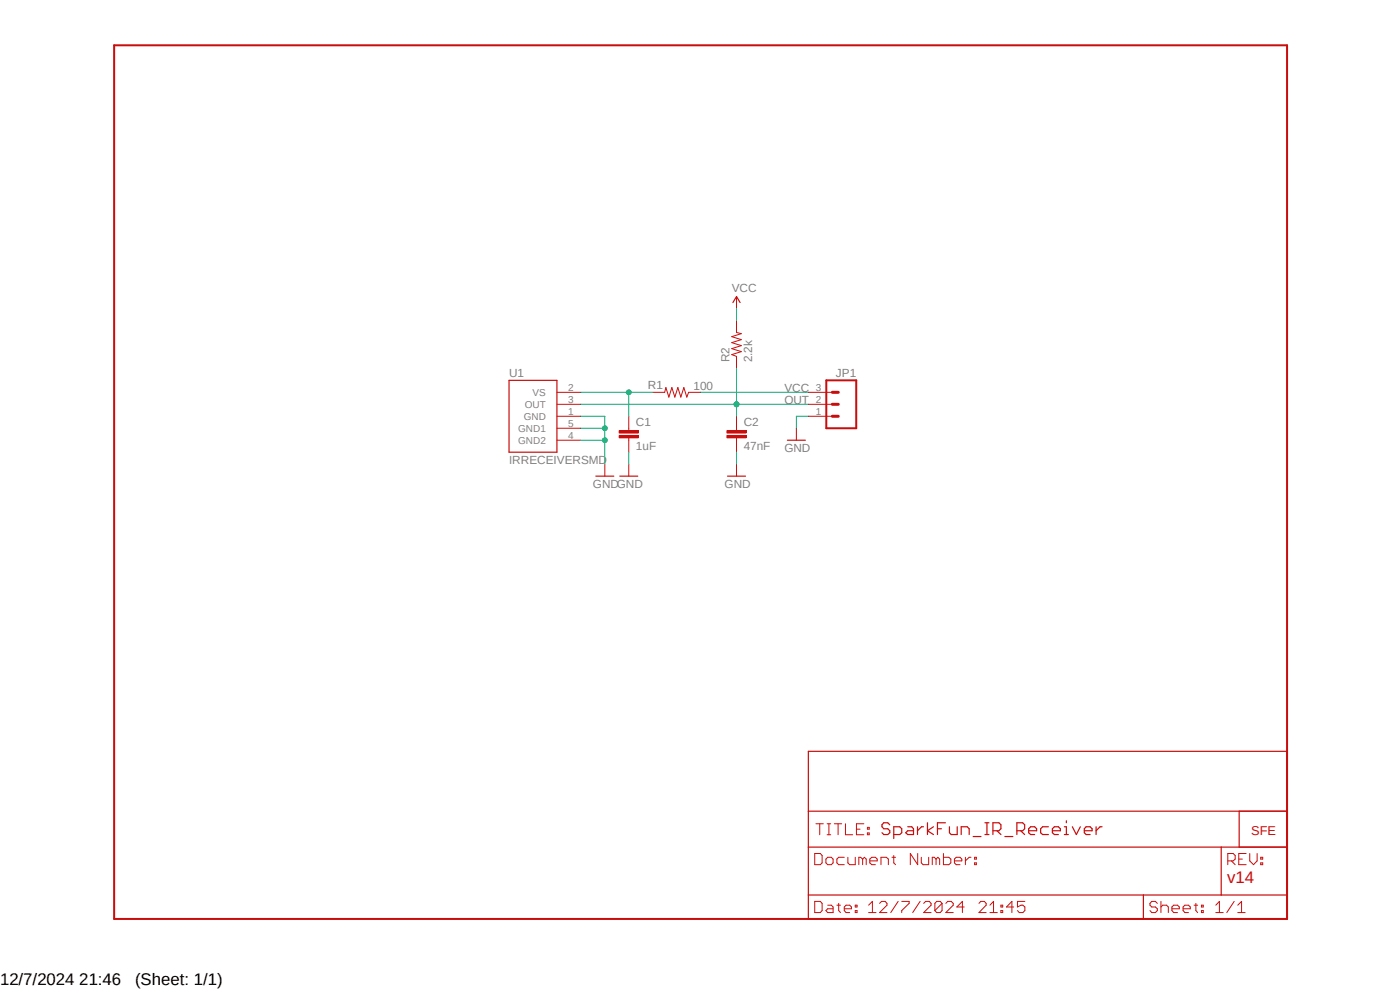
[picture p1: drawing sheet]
<svg xmlns="http://www.w3.org/2000/svg" width="297mm" height="210mm" viewBox="0 0 297 210" stroke-linecap="round" stroke-linejoin="round" font-family="sans-serif">
<path d="M23.7 9.4l249.6 186.1M273.3 9.4l-249.6 186.1" fill="none" stroke="#fff" stroke-width=".21"/>
<path d="M24.2 9.6h248.8v185.3h-248.8z" fill="none" stroke="#c90d0c" stroke-width=".42"/>
<g fill="none" stroke="#c90d0c" stroke-width=".21">
<path d="M156.3 68v2.5l1 .3-2.1 .6 2.1 .7-2.1 .6 2.1 .6-2.1 .7 2.1 .6-2.1 .6 1.1 .4v2.5M138.5 83.2h2.5l.3-1 .6 2 .6-2 .7 2 .6-2 .6 2 .7-2 .6 2 .4-1h2.5M156.3 90.8v.6M156.3 92.9v.5M173.1 174.8h1.6M173.9 174.8v2.3M175.5 174.8h.7M175.5 177.1h.7M175.9 174.8v2.3M177 174.8h1.6M177.8 174.8v2.3M179.4 174.8v2.3h1.5"/>
<path d="M181.7 175.9h.8M183.3 174.8h-1.6v2.3h1.6M184 176.7h.4v.4h-.4zM184 175.5h.4v.4h-.4zM172.8 191.2h1.2l.4 .4v1.6l-.4 .4h-1.2zM172.8 181.1h1.2l.4 .4v1.5l-.4 .4h-1.2zM175.2 182.2l.4-.3h.8l.3 .3v.8l-.3 .4h-.8l-.4-.4zM175.6 192h.8l.3 .4v1.2h-1.1l-.4-.4 .4-.4h1.1M177.5 192h.8M177.9 191.6v1.6l.4 .4M179.1 192.8h1.5v-.4l-.3-.4h-.8l-.4 .4v.8l.4 .4h.8M179.1 181.9h-1.2l-.4 .3v.8l.4 .4h1.2"/>
<path d="M179.9 181.9v1.1l.4 .4h1.1v-1.5M181.4 193.2h.4v.4h-.4zM181.4 192h.4v.4h-.4zM183 182.2l-.4-.3h-.4v1.5M183 182.2v1.2M183 182.2l.4-.3 .4 .3v1.2M184.3 192l.8-.8v2.4M184.3 193.6h1.5M184.5 182.6h1.6v-.4l-.4-.3h-.7l-.5 .3v.8l.5 .4h.7M186.6 191.6l.4-.4h.8l.4 .4v.4l-1.6 1.6h1.6M186.9 183.4v-1.5h1.1l.5 .3v1.2M189.2 181.9h.8"/>
<path d="M189.6 181.5v1.5l.4 .4M190.5 191.2l-1.5 2.4M191.3 191.2h1.6v.4l-1.6 1.6v.4M194.7 181.1v2.3l-1.6-2.3v2.3M195.2 191.2l-1.6 2.4M195.5 181.9v1.1l.3 .4h1.2v-1.5M196 191.6l.4-.4h.7l.4 .4v.4l-1.5 1.6h1.5M198.6 182.2l-.4-.3h-.4v1.5M198.6 182.2v1.2M198.6 182.2l.4-.3 .3 .3v1.2M199.9 191.6v1.6l-.4 .4h-.8l-.4-.4M199.9 191.6l-.4-.4h-.8l-.4 .4v1.6"/>
<path d="M199.9 191.6l-1.6 1.6M200.2 181.1v2.3h1.1l.4-.4v-.8l-.4-.3h-1.1M200.7 191.6l.3-.4h.8l.4 .4v.4l-1.5 1.6h1.5M202.5 182.6h1.5v-.4l-.3-.3h-.8l-.4 .3v.8l.4 .4h.8M204.6 192.4h-1.6l1.2-1.2v2.4M204.8 181.9v1.5M206 181.9h-.4l-.8 .7M206.8 183h.3v.4h-.3zM206.8 181.9h.3v.3h-.3zM207.7 191.6l.4-.4h.7l.4 .4v.4l-1.5 1.6h1.5M210 193.6h1.6M210 192l.8-.8v2.4"/>
<path d="M212.3 193.2h.4v.4h-.4zM212.3 192h.4v.4h-.4zM215.1 192.4h-1.6l1.2-1.2v2.4M217.4 191.2h-1.5v1.2l.7-.4h.4l.4 .4v.8l-.4 .4h-.8l-.3-.4M245.5 191.6l-.4-.4h-.8l-.3 .4v.4l.3 .4h.8l.4 .4v.4l-.4 .4h-.8l-.3-.4M246.3 192.4l.4-.4h.8l.4 .4v1.2M246.3 191.2v2.4M248.6 192.8h1.6v-.4l-.4-.4h-.8l-.4 .4v.8l.4 .4h.8M251 192.8h1.5v-.4l-.4-.4h-.7l-.4 .4v.8l.4 .4h.7M253.3 192h.8M253.7 191.6v1.6l.4 .4M254.9 193.2h.4v.4h-.4z"/>
<path d="M254.9 192h.4v.4h-.4zM257.9 193.6h1.6M257.9 192l.8-.8v2.4M260.5 182.6h1.1l.4-.4v-.7l-.4-.4h-1.1v2.3M261.2 182.6l.8 .8M261.8 191.2l-1.5 2.4M262.6 193.6h1.6M262.6 192l.8-.8v2.4M262.8 182.2h.8M264.4 181.1h-1.6v2.3h1.6M265.1 181.1v1.5l.8 .8 .8-.8v-1.5M267.5 183h.4v.4h-.4z"/>
<path d="M267.5 181.9h.4v.3h-.4z"/>
</g>
<g fill="none" stroke="#c90d0c" stroke-width=".25">
<path d="M171.5 159.4h101.5v35.5h-101.5zM171.5 179.7h101.5M171.5 172.1h101.5M188.8 175l-.5-.5h-.8l-.4 .5v.4l.4 .4h.8l.5 .4v.5l-.5 .3h-.8l-.4-.3M189.6 177h1.3l.4-.3v-.9l-.4-.4h-1.3v2.5M192.6 175.4h.8l.4 .4v1.2h-1.2l-.4-.3 .4-.5h1.2M194.6 175.4v1.6M195.9 175.4h-.4l-.9 .8M196.8 174.5v2.5M198 175.4l-1.2 .8 1.2 .8M198.9 175.8h.8M200.6 174.5h-1.7v2.5"/>
<path d="M201.4 175.4v1.3l.4 .3h1.3v-1.6M203.9 177v-1.6h1.3l.4 .4v1.2M206.5 177.5h1.6M209 174.5h.8M209 177h.8M209.4 174.5v2.5M210.7 176.2h1.2l.4-.4v-.8l-.4-.5h-1.2v2.5M211.5 176.2l.8 .8M213.2 177.5h1.7M215.7 176.2h1.3l.4-.4v-.8l-.4-.5h-1.3v2.5M216.5 176.2l.9 .8M218.2 176.2h1.7v-.4l-.4-.4h-.8l-.5 .4v.9l.5 .3h.8"/>
<path d="M222.4 175.4h-1.2l-.4 .4v.9l.4 .3h1.2M223.3 176.2h1.7v-.4l-.5-.4h-.8l-.4 .4v.9l.4 .3h.8M225.8 177h.9M225.8 175.4h.4v1.6M226.2 174.1v.4M227.5 175.4l.8 1.6 .9-1.6M230 176.2h1.7v-.4l-.4-.4h-.9l-.4 .4v.9l.4 .3h.9M232.5 175.4v1.6M233.8 175.4h-.4l-.9 .8M259.1 179.7v10.2M262.9 172.1v7.6M171.5 189.9h101.5"/>
<path d="M242.6 189.9v5"/>
</g>
<path d="M154.2 92.4h4.1v.5h-4.1z" fill-rule="evenodd" fill="#c90d0c"/>
<path d="M154.2 92.4h4.1v.5h-4.1z" fill="none" stroke="#c90d0c" stroke-width=".21"/>
<path d="M154.2 91.4h4.1v.5h-4.1z" fill-rule="evenodd" fill="#c90d0c"/>
<path d="M133.4 90.8v.6M133.4 92.9v.5M154.2 91.4h4.1v.5h-4.1zM156.3 88.3v2.5M156.3 93.4v2.5M156.3 98.5v2.5M171.5 88.3h5.1M171.5 85.8h5.1M171.5 83.2h5.1" fill="none" stroke="#c90d0c" stroke-width=".21"/>
<path d="M175.3 80.7h6.4v10.1h-6.4z" fill="none" stroke="#c90d0c" stroke-width=".42"/>
<path d="M176.6 83.2h1.2M176.6 85.8h1.2M176.6 88.3h1.2" fill="none" stroke="#c90d0c" stroke-width=".64"/>
<path d="M154.3 101h3.9" fill="none" stroke="#c90d0c" stroke-width=".25"/>
<path d="M131.4 92.4h4v.5h-4z" fill-rule="evenodd" fill="#c90d0c"/>
<path d="M131.4 92.4h4v.5h-4z" fill="none" stroke="#c90d0c" stroke-width=".21"/>
<path d="M131.4 91.4h4v.5h-4z" fill-rule="evenodd" fill="#c90d0c"/>
<path d="M156.3 62.9v2.5M118.2 88.3h5M118.2 90.8h5M118.2 93.4h5M118.2 85.8h5M118.2 83.2h5M128.3 98.5v2.5M131.4 91.4h4v.5h-4zM133.4 88.3v2.5M133.4 93.4v2.5M133.4 98.5v2.5M169 90.8v2.6" fill="none" stroke="#c90d0c" stroke-width=".21"/>
<path d="M155.5 64.2l.8-1.3 .7 1.3M108 80.7h10.2v15.2h-10.2zM167 93.4h3.9M126.4 101h3.8M131.5 101h3.8" fill="none" stroke="#c90d0c" stroke-width=".25"/>
<path d="M123.2 88.3h5.1v10.2M123.2 90.8h5.1M123.2 93.4h5.1M133.4 95.9v2.6M156.3 95.9v2.6M171.5 88.3h-2.5v2.5" fill="none" stroke="#0dab76" stroke-width=".21"/>
<circle cx="128.3" cy="90.8" r=".51" fill="#0dab76"/>
<circle cx="128.3" cy="90.8" r=".51" fill="none" stroke="#0dab76" stroke-width=".21"/>
<circle cx="128.3" cy="93.4" r=".51" fill="#0dab76"/>
<g fill="none" stroke="#0dab76" stroke-width=".21">
<path d="M123.2 83.2h15.3M133.4 83.2v5.1"/>
<circle cx="128.3" cy="93.4" r=".51"/>
</g>
<circle cx="133.4" cy="83.2" r=".51" fill="#0dab76"/>
<g fill="none" stroke="#0dab76" stroke-width=".21">
<path d="M156.3 78.1v10.2M123.2 85.8h48.3"/>
<circle cx="133.4" cy="83.2" r=".51"/>
</g>
<circle cx="156.2" cy="85.8" r=".51" fill="#0dab76"/>
<circle cx="156.2" cy="85.8" r=".51" fill="none" stroke="#0dab76" stroke-width=".21"/>
<circle cx="156.2" cy="85.8" r=".51" fill="#0dab76"/>
<g fill="none" stroke="#0dab76" stroke-width=".21">
<path d="M156.3 65.4v2.6M148.6 83.2h22.9"/>
<circle cx="156.2" cy="85.8" r=".51"/>
</g>
<text font-size="3.6" fill="#c90d0c" x="260.4" y="187.3">v14</text>
<g font-size="3.6">
<text x="0" y="208.9">12/7/2024 21:46</text>
<text x="28.7" y="208.9">(Sheet: 1/1)</text>
</g>
<text font-size="2.7" fill="#c90d0c" x="265.4" y="177.2">SFE</text>
<g font-size="2.5" fill="#808080">
<text x="155.2" y="61.9">VCC</text>
<text x="154.8" y="76.9" transform="rotate(-90 154.8 76.9)">R2</text>
<text x="159.6" y="76.9" transform="rotate(-90 159.6 76.9)">2.2k</text>
<text x="108" y="79.9">U1</text>
<text x="137.5" y="82.5">R1</text>
<text x="147.1" y="82.7">100</text>
<text x="166.4" y="83.2">VCC</text>
<text x="177.3" y="79.9">JP1</text>
<text x="166.4" y="85.8">OUT</text>
<text x="134.9" y="95.5">1uF</text>
<text x="134.9" y="90.5">C1</text>
<text x="157.8" y="95.5">47nF</text>
<text x="157.8" y="90.5">C2</text>
<text x="166.4" y="95.9">GND</text>
<text x="108" y="98.5">IRRECEIVERSMD</text>
<text x="125.8" y="103.5">GNDGND</text>
<text x="153.7" y="103.5">GND</text>
</g>
<g font-size="2.1" fill="#808080">
<text x="113" y="84">VS</text>
<text x="120.5" y="82.9">2</text>
<text x="173.1" y="82.9">3</text>
<text x="111.1" y="89.1">GND</text>
<text x="111.3" y="86.5">OUT</text>
<text x="120.5" y="88">1</text>
<text x="120.5" y="85.4">3</text>
<text x="173.1" y="88">1</text>
<text x="173.1" y="85.4">2</text>
<text x="109.9" y="91.6">GND1</text>
<text x="109.9" y="94.1">GND2</text>
<text x="120.5" y="90.5">5</text>
<text x="120.5" y="93">4</text>
</g>
</svg>
